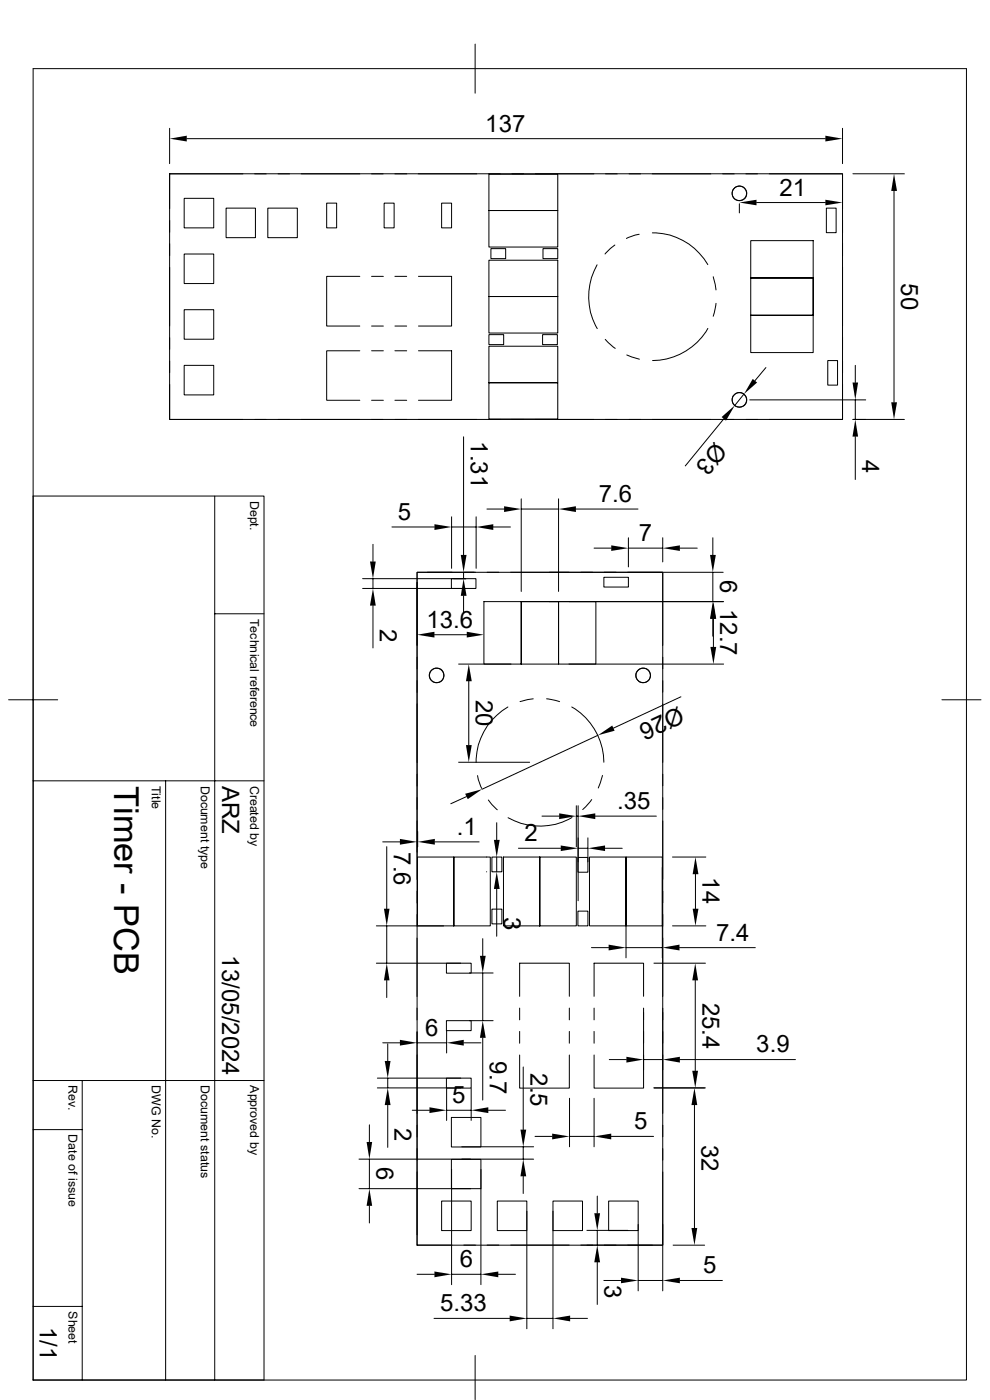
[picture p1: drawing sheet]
<svg xmlns="http://www.w3.org/2000/svg" width="210mm" height="297mm" viewBox="0 0 210 297" stroke-linecap="round" stroke-linejoin="round" font-family="sans-serif">
<g fill="none" stroke="#000" stroke-width=".21">
<path d="M7 14.6h198v278.2h-198zM100.8 9.4v10.4M36 36.9h142.7v52.1h-142.7zM36 27.2v7.5M39.6 29.4h135.5M51.5 36.9h-15.5v7.4M54 36.9h2.5M59 36.9h2.4M63.9 36.9h12.4M78.8 36.9h2.5M83.8 36.9h2.5M88.7 36.9h12.4"/>
<path d="M103.6 36.9h2.5M103.7 37h14.6v7.7h-14.6h14.6v7.7h-14.6zM108.6 36.9h2.5M113.6 36.9h12.4M128.4 36.9h2.5M133.4 36.9h2.5M138.4 36.9h12.4M153.3 36.9h2.4M158.2 36.9h2.5M163.2 36.9h15.5v7.4M178.7 27.2v7.5M180.9 36.9h11"/>
<path d="M36 46.8v2.5M36 51.7v2.5M36 56.7v12.4M39.1 42.1h6.2v6.2h-6.2zM39.1 53.9h6.2v6.3h-6.2zM48 44.2h6.2v6.2h-6.2zM56.8 44.2h6.3v6.2h-6.3zM69.3 43.1h2.1v5.2h-2.1zM76.3 58.6h-7v10.6h7M78.8 58.6h2.5M81.5 43.1h2.1v5.2h-2.1zM83.8 58.6h2.5"/>
<path d="M88.8 58.6h7v10.6h-7M93.7 43.1h2.1v5.2h-2.1zM103.7 44.7h14.6M103.7 55.2h14.6v7.7h-14.6h14.6v7.8h-14.6zM104.1 52.7h3.2v2.2h-3.2zM115.2 52.7h3.1v2.2h-3.1zM126.7 56.2a13.6 13.6 0 0 0 0 13.5M130.4 52l-2 1.9M135.6 49.7l-2.7 .9M138.4 49.4a13.5 13.5 0 0 1 11.8 6.7M151.3 58.7l.6 2.8M156.8 43.2v2"/>
<path d="M160.5 43h14.6M172.5 59v15.8h-13.2v-7.9h13.2v-7.9h-13.2h13.2v-7.9h-13.2v15.8h13.2M175.3 44.2h2.1v5.2h-2.1zM178.7 46.8v2.5M178.7 51.7v2.5M178.7 56.7v12.4M189.7 40.5v44.8M36 71.6v2.5M36 76.6v2.5M39.1 77.5h6.2v6.3h-6.2zM39.1 65.7h6.2v6.3h-6.2zM76.3 74.4h-7v10.5h7"/>
<path d="M78.8 74.4h2.5M78.8 69.2h2.5M83.8 74.4h2.5M83.8 69.2h2.5M88.8 74.4h7v10.5h-7M103.7 71h3.1v2.1h-3.1zM103.7 73.4h14.6v7.8h-14.6h14.6v7.7h-14.6zM115.1 71h3.1v2.1h-3.1zM128.4 72l2.1 1.9M133 75.3l2.6 .9M150.2 69.7a13.7 13.7 0 0 1-11.8 6.8M151.9 64.3l-.6 2.8"/>
<path d="M162.5 78l-2.4 2.8M175.6 76.5h2.1v5.2h-2.1zM178.7 71.6v2.5M178.7 76.6v2.5M181.4 77.5v3.7M36 81.6v7.4h15.5M54 89h2.5M59 89h2.4M63.9 89h12.4M78.8 84.9h2.5M78.8 89h2.5M83.8 84.9h2.5"/>
<path d="M83.8 89h2.5M88.7 89h12.4M98.3 92.7v25M103.6 89h2.5M108.6 89h2.5M113.6 89h12.4M128.4 89h2.5M133.4 89h2.5M138.4 89h12.4M153.3 89h2.4M153.5 88.9l-8.1 9.9M157.8 83.6l-1.9 2.4"/>
<path d="M158.2 89h2.5M159 84.8h24.6M178.7 81.6v7.4h-15.5M180.9 89h11M181.4 84.8v4.2M181.4 92.6v9.1M7 105.2h49v187.6h-49M45.6 105.2v187.6M79.1 115.5v3.6M83.1 111.8h9.1M95.8 109.6v11M95.8 111.8h5.2"/>
<path d="M101 109.6v11M103.3 108h3.6M104.6 111.8h3.7M110.6 105.8v19.7M110.6 108h7.9M118.5 105.8v19.7M122.2 108h13.1M126 116.3h3.7M133.3 114.1v6.2M133.3 116.3h7.3M140.6 114.1v5.1M144.2 116.3h3.7"/>
<path d="M151.2 114.1v3.6M45.6 130.2h10.4M76.9 122.8h21.9M76.9 124.8h21.9M79.1 122.8v2M79.1 128.5v9M88.5 123.6v63M88.5 121.4h52.1v142.8h-52.1zM90.7 121.4h10.2M92.2 134.7h6.8M95.8 122.8h5.2v2h-5.2zM95.9 121.4h-7.4v15.5"/>
<path d="M98.3 121.4v1.4M98.3 126.4v3.6M103.3 121.4h2.5M110.6 127.6h15.8v13.3h-7.9v-13.3h-7.9v13.3v-13.3h-7.9v13.3h15.8v-13.3M116.5 127.6h37M128.1 122.5h5.2v2h-5.2zM133.2 121.4h7.4v15.5M140.6 139.4v2.5M151.2 121.4v6.2M151.2 131.3v3.7M151.3 131.3v5.9M153.4 121.4h-45.1"/>
<path d="M1.8 148.5h10.4M97.3 140.9h11.1M99.4 144.5v13.6M107.7 150a13.5 13.5 0 0 0-6.7 11.8M113.1 148.3l-2.8 .5M116 148.3l2.7 .5M120.7 140.9h32.8M121.3 150a13.7 13.7 0 0 1 6.8 11.7M126.8 156l-24.5 11.4M140.6 144.4v2.5M140.6 149.4v12.4M144.4 147.8l-14.3 6.7"/>
<path d="M199.8 148.5h8.3M7 165.7h49M35.1 165.7v127.1M81.2 178.6h3.6M82 179.6v13.2M88.5 178.6h.1M88.6 176.4v3.3M92.2 178.6h9.4M97.3 161.7h15.1M99 169l-3.4 1.5M101.3 164.5l.9 2.8M103.6 169.7l1.9 2.1"/>
<path d="M105.4 174.5v3.7M110 180h9M115 173.1h3.6M121.3 173.4a13.6 13.6 0 0 1-13.5 .1M122.3 170.9v8.8M122.3 173.1h.3M122.6 180h2.1M122.6 170.9v20.2M124.7 177.8v5M125.5 169.6l-1.9 2.1M126.3 173.1h12.9M127.8 164.5l-.9 2.7"/>
<path d="M128.4 180h3.6M140.6 164.3v2.4M140.6 169.2v2.5M140.6 174.2v12.4M79.8 196.4h14.3M82 196.4v7.9M88.5 189.1v2.5M88.5 194v2.5M88.5 199v12.4M88.6 181.8h7.7v14.6v-14.6h7.7v14.6h-15.4zM96.3 181.8v14.6M102.4 199.1v3.7"/>
<path d="M103.2 181.8h.1M103.2 185h.1M104.4 181.8h2.1v3.2h-2.1zM104.4 192.9h2.1v3.1h-2.1zM105.4 181.8v3.2M105.4 188.6v10M106.8 181.8h7.7v14.6v-14.6h7.8v14.6h-15.5zM122.6 181.9h2.1v3.1h-2.1zM122.6 193.3h2.1v3.1h-2.1zM125.1 181.8h7.7v14.6v-14.6h7.7v14.6h-15.4zM132.8 184v19.2M140.5 184v19.2"/>
<path d="M140.6 189.1v2.5M140.6 194v2.5M140.6 199v12.4M142.7 196.4h7M142.7 181.8h7M147.5 185.5v7.3M79.8 204.3h17.9M82 208v3.6M88.5 218.9v45.3h7.4M88.5 213.9v2.5M94.7 204.3h5.2v2.2h-5.2zM94.7 216.5h5.2v2.2h-5.2z"/>
<path d="M94.7 218.7v4.7M99.6 206.4h5M99.6 216.5h5M102.4 206.4v10.1M110.2 211.4v-7.1h10.6v7.1M110.2 213.9v2.5M110.2 218.8v2.5M120.8 213.9v2.5M120.8 218.8v2.5M125.5 201h3.6M126 211.4v-7.1h10.5v7.1M126 213.9v2.5"/>
<path d="M126 218.8v2.5M132.8 201h7.7M136.5 213.9v13.1M138.7 204.3h10.9M140.6 213.9v22.3M144.1 201h16.1M147.5 208v19.2M7 239.6h10.4M7 229.2h49M17.4 229.2v63.6M78.4 238.6v3.7M80.1 230.8h17.6"/>
<path d="M80.1 228.7h17.6M81.2 221.2h3.6M82.3 221.4v3.7M82.3 228.7v2.1M82.3 234.4v9M87.5 235.5h3.6M88.5 221.2h6.2M94.7 228.7h5.2v2.1h-5.2zM94.7 230.9v6.8M94.7 235.5h5.2M95.8 237.1h6.2v6.2h-6.2zM98.4 221.2h3.6"/>
<path d="M99.9 230.9v6.8M102.4 220.2v13.2M103.6 235.5h3.6M110.2 223.8v7h10.6v-7M111 226.4v13.2M120.8 233v10.3M126 223.8v7h10.5v-7M126 233v10.3M129.2 224.8h3.7M136.5 224.8h4.1M138.7 230.8h10.9M140.6 238.7v2.5"/>
<path d="M144.2 224.8h24.5M147.3 234.4v26.1M76.2 245.9h37M76.2 252.2h23.7M78.4 245.9v6.3M78.4 255.8v3.7M93.7 254.8h6.2v6.3h-6.2zM95.8 246h6.2v6.2h-6.2zM95.8 248.1v24.4M98 243.3h15.2M102 248.1v24.4M105.5 254.8h6.3v6.3h-6.3z"/>
<path d="M111 243.3v2.6M111 249.6v3.6M111.8 257v24.9M113.5 241.1h3.6M117.3 254.8h6.3v6.3h-6.3zM117.3 257v24.9M120.8 241.1h5.2M126.7 253.7v3.7M129.1 254.8h6.3v6.3h-6.3zM129.7 241.1h8.9M135.4 259.8v14.1M140.6 248.6v15.6h-7.4"/>
<path d="M140.6 243.7v2.4M140.6 259.8v14.1M7 277.2h10.4M88.5 270.3h3.7M92.1 279.7h16M95.8 270.3h6.2M98.4 264.2h2.5M103.3 264.2h2.5M105.7 270.3h3.6M108.3 264.2h12.4M111.8 279.7h5.5M120.9 279.7h3.7"/>
<path d="M124.5 261h8.7M126.7 261v3.2M126.7 267.8v8.9M128.1 271.7h3.6M135.4 271.7h5.2M138.4 264.2h-15.2M142.8 264.2h6.7M144.2 271.7h9M100.8 287.6v9.3"/>
<circle cx="156.8" cy="41" r="1.56"/>
<circle cx="156.9" cy="41" r="1.53"/>
<circle cx="156.8" cy="84.8" r="1.57"/>
<circle cx="156.9" cy="84.8" r="1.53"/>
<circle cx="92.6" cy="143.3" r="1.53"/>
<circle cx="92.6" cy="143.3" r="1.56"/>
<circle cx="136.4" cy="143.3" r="1.53"/>
<circle cx="136.4" cy="143.3" r="1.57"/>
</g>
<g fill="#000">
<path d="M36 29.4l3.6-.6v1.2zM175.1 28.8l3.6 .6-3.6 .6zM156.8 43l3.7-.6v1.2zM175.1 42.4l3.6 .6-3.6 .6zM189.7 36.9l.6 3.6h-1.2zM153.1 88.5l2.8-2.5-1.9 3.2zM159.7 80.4l.9 .8-2.8 2.4zM180.8 81.2h1.2l-.6 3.6zM181.4 89l.6 3.6h-1.2zM189.1 85.3h1.2l-.6 3.7zM78.5 119.1h1.2l-.6 3.7zM92.2 111.2l3.6 .6-3.6 .6z"/>
<path d="M97.7 117.7h1.3l-.7 3.7zM101 111.8l3.6-.6v1.2zM106.9 107.4l3.7 .6-3.7 .6zM118.5 108l3.7-.6v1.2zM129.7 115.7l3.6 .6-3.6 .6zM140.6 116.3l3.6-.6v1.2zM150.6 117.7h1.2l-.6 3.7zM79.1 124.8l.6 3.7h-1.2zM88.5 134.7l3.7-.7v1.3zM98.3 122.8l.7 3.6h-1.3zM99 134l3.7 .7-3.7 .6zM151.2 127.6l.6 3.7h-1.2z"/>
<path d="M151.3 127.6l.6 3.7h-1.2zM150.7 137.2h1.2l-.6 3.7zM99.4 140.9l.7 3.6h-1.3zM98.8 158.1h1.3l-.7 3.6zM126.8 156l3.1-2.1 .5 1.1zM84.8 178l3.7 .6-3.7 .6zM88.6 178.6l3.6-.6v1.2zM98.7 168.4l3.6-1-3.1 2.1zM104.8 178.2h1.2l-.6 3.6zM118.6 172.6l3.7 .5-3.7 .7zM119 179.4l3.6 .6-3.6 .6zM122.6 173.1l3.7-.5v1.2z"/>
<path d="M124.7 180l3.7-.6v1.2zM81.4 192.8h1.2l-.6 3.6zM105.4 185l.6 3.6h-1.2zM147.5 181.8l.7 3.7h-1.3zM146.9 192.8h1.3l-.7 3.6zM82 204.3l.6 3.7h-1.2zM101.8 202.8h1.2l-.6 3.6zM129.1 200.4l3.7 .6-3.7 .6zM140.5 201l3.6-.6v1.2zM147.5 204.3l.6 3.7h-1.2zM81.6 225.1h1.2l-.5 3.6zM82.3 230.8l.5 3.6h-1.2z"/>
<path d="M84.8 220.6l3.7 .6-3.7 .6zM91.1 234.9l3.6 .6-3.6 .6zM94.7 221.2l3.7-.6v1.2zM102.4 216.5l.6 3.7h-1.2zM99.9 235.5l3.7-.6v1.2zM110.4 239.6h1.2l-.6 3.7zM132.9 224.2l3.6 .6-3.6 .6zM140.6 224.8l3.6-.6v1.2zM147.3 230.8l.6 3.6h-1.2zM146.9 227.2h1.2l-.6 3.6zM77.8 242.3h1.2l-.6 3.6zM78.4 252.2l.6 3.6h-1.2z"/>
<path d="M111 245.9l.6 3.7h-1.2zM117.1 240.5l3.7 .6-3.7 .6zM126.1 257.4h1.2l-.6 3.6zM126 241.1l3.7-.6v1.2zM92.2 269.7l3.6 .6-3.6 .7zM102 270.3l3.7-.6v1.3zM108.1 279.1l3.7 .6-3.7 .6zM117.3 279.7l3.6-.6v1.2zM126.7 264.2l.6 3.6h-1.2zM131.7 271.1l3.7 .6-3.7 .5zM140.6 271.7l3.6-.6v1.1zM146.7 260.5h1.2l-.6 3.7z"/>
</g>
<text font-size="7.3" x="24.2" y="166.7" transform="rotate(90 24.2 166.7)">Timer - PCB</text>
<g font-size="5.1">
<text x="103" y="27.9">137</text>
<text x="165.4" y="41.5">21</text>
<text x="191.2" y="60.1" transform="rotate(90 191.2 60.1)">50</text>
<text x="99.9" y="93.6" transform="rotate(90 99.9 93.6)">1.31</text>
<text x="151.7" y="93.6" transform="rotate(129 151.7 93.6)">Ø3</text>
<text x="182.9" y="97.7" transform="rotate(90 182.9 97.7)">4</text>
<text x="127" y="106.5">7.6</text>
<text x="84.4" y="110.3">5</text>
<text x="135.5" y="114.9">7</text>
<text x="152.7" y="123.1" transform="rotate(90 152.7 123.1)">6</text>
<text x="152.8" y="129.2" transform="rotate(90 152.8 129.2)">12.7</text>
<text x="80.6" y="133.4" transform="rotate(90 80.6 133.4)">2</text>
<text x="90.5" y="133.1">13.6</text>
<text x="101" y="148.5" transform="rotate(90 101 148.5)">20</text>
<text x="144" y="149.8" transform="rotate(155 144 149.8)">Ø26</text>
<text x="47.1" y="166.7" transform="rotate(90 47.1 166.7)">ARZ</text>
<text x="130.9" y="171.6">.35</text>
<text x="96.9" y="177.1">.1</text>
<text x="111.3" y="178.5">2</text>
<text x="83.6" y="180.8" transform="rotate(90 83.6 180.8)">7.6</text>
<text x="149" y="186.1" transform="rotate(90 149 186.1)">14</text>
<text x="106.9" y="194.6" transform="rotate(90 106.9 194.6)">3</text>
<text x="47.1" y="202.7" transform="rotate(90 47.1 202.7)">13/05/2024</text>
<text x="151.9" y="199.6">7.4</text>
<text x="149" y="212.7" transform="rotate(90 149 212.7)">25.4</text>
<text x="90.2" y="219.7">6</text>
<text x="103.9" y="225.1" transform="rotate(90 103.9 225.1)">9.7</text>
<text x="112.5" y="227.7" transform="rotate(90 112.5 227.7)">2.5</text>
<text x="160.4" y="223.3">3.9</text>
<text x="83.7" y="239.4" transform="rotate(90 83.7 239.4)">2</text>
<text x="95.9" y="234">5</text>
<text x="134.5" y="239.6">5</text>
<text x="148.8" y="242.9" transform="rotate(90 148.8 242.9)">32</text>
<text x="79.9" y="247.7" transform="rotate(90 79.9 247.7)">6</text>
<text x="97.5" y="268.8">6</text>
<text x="128.2" y="272.7" transform="rotate(90 128.2 272.7)">3</text>
<text x="149.1" y="270.1">5</text>
<text x="8.4" y="281.4" transform="rotate(90 8.4 281.4)">1/1</text>
<text x="93.3" y="278.2">5.33</text>
</g>
<g font-size="2.6">
<text x="53.1" y="106.3" transform="rotate(90 53.1 106.3)">Dept.</text>
<text x="53.1" y="131.3" transform="rotate(90 53.1 131.3)">Technical reference</text>
<text x="32.2" y="166.7" transform="rotate(90 32.2 166.7)">Title</text>
<text x="42.6" y="166.7" transform="rotate(90 42.6 166.7)">Document type</text>
<text x="53.1" y="166.7" transform="rotate(90 53.1 166.7)">Created by</text>
<text x="14.5" y="230.2" transform="rotate(90 14.5 230.2)">Rev.</text>
<text x="32.2" y="230.2" transform="rotate(90 32.2 230.2)">DWG No.</text>
<text x="42.6" y="230.2" transform="rotate(90 42.6 230.2)">Document status</text>
<text x="53.1" y="230.2" transform="rotate(90 53.1 230.2)">Approved by</text>
<text x="14.5" y="240.7" transform="rotate(90 14.5 240.7)">Date of issue</text>
<text x="14.5" y="278.2" transform="rotate(90 14.5 278.2)">Sheet</text>
</g>
</svg>
